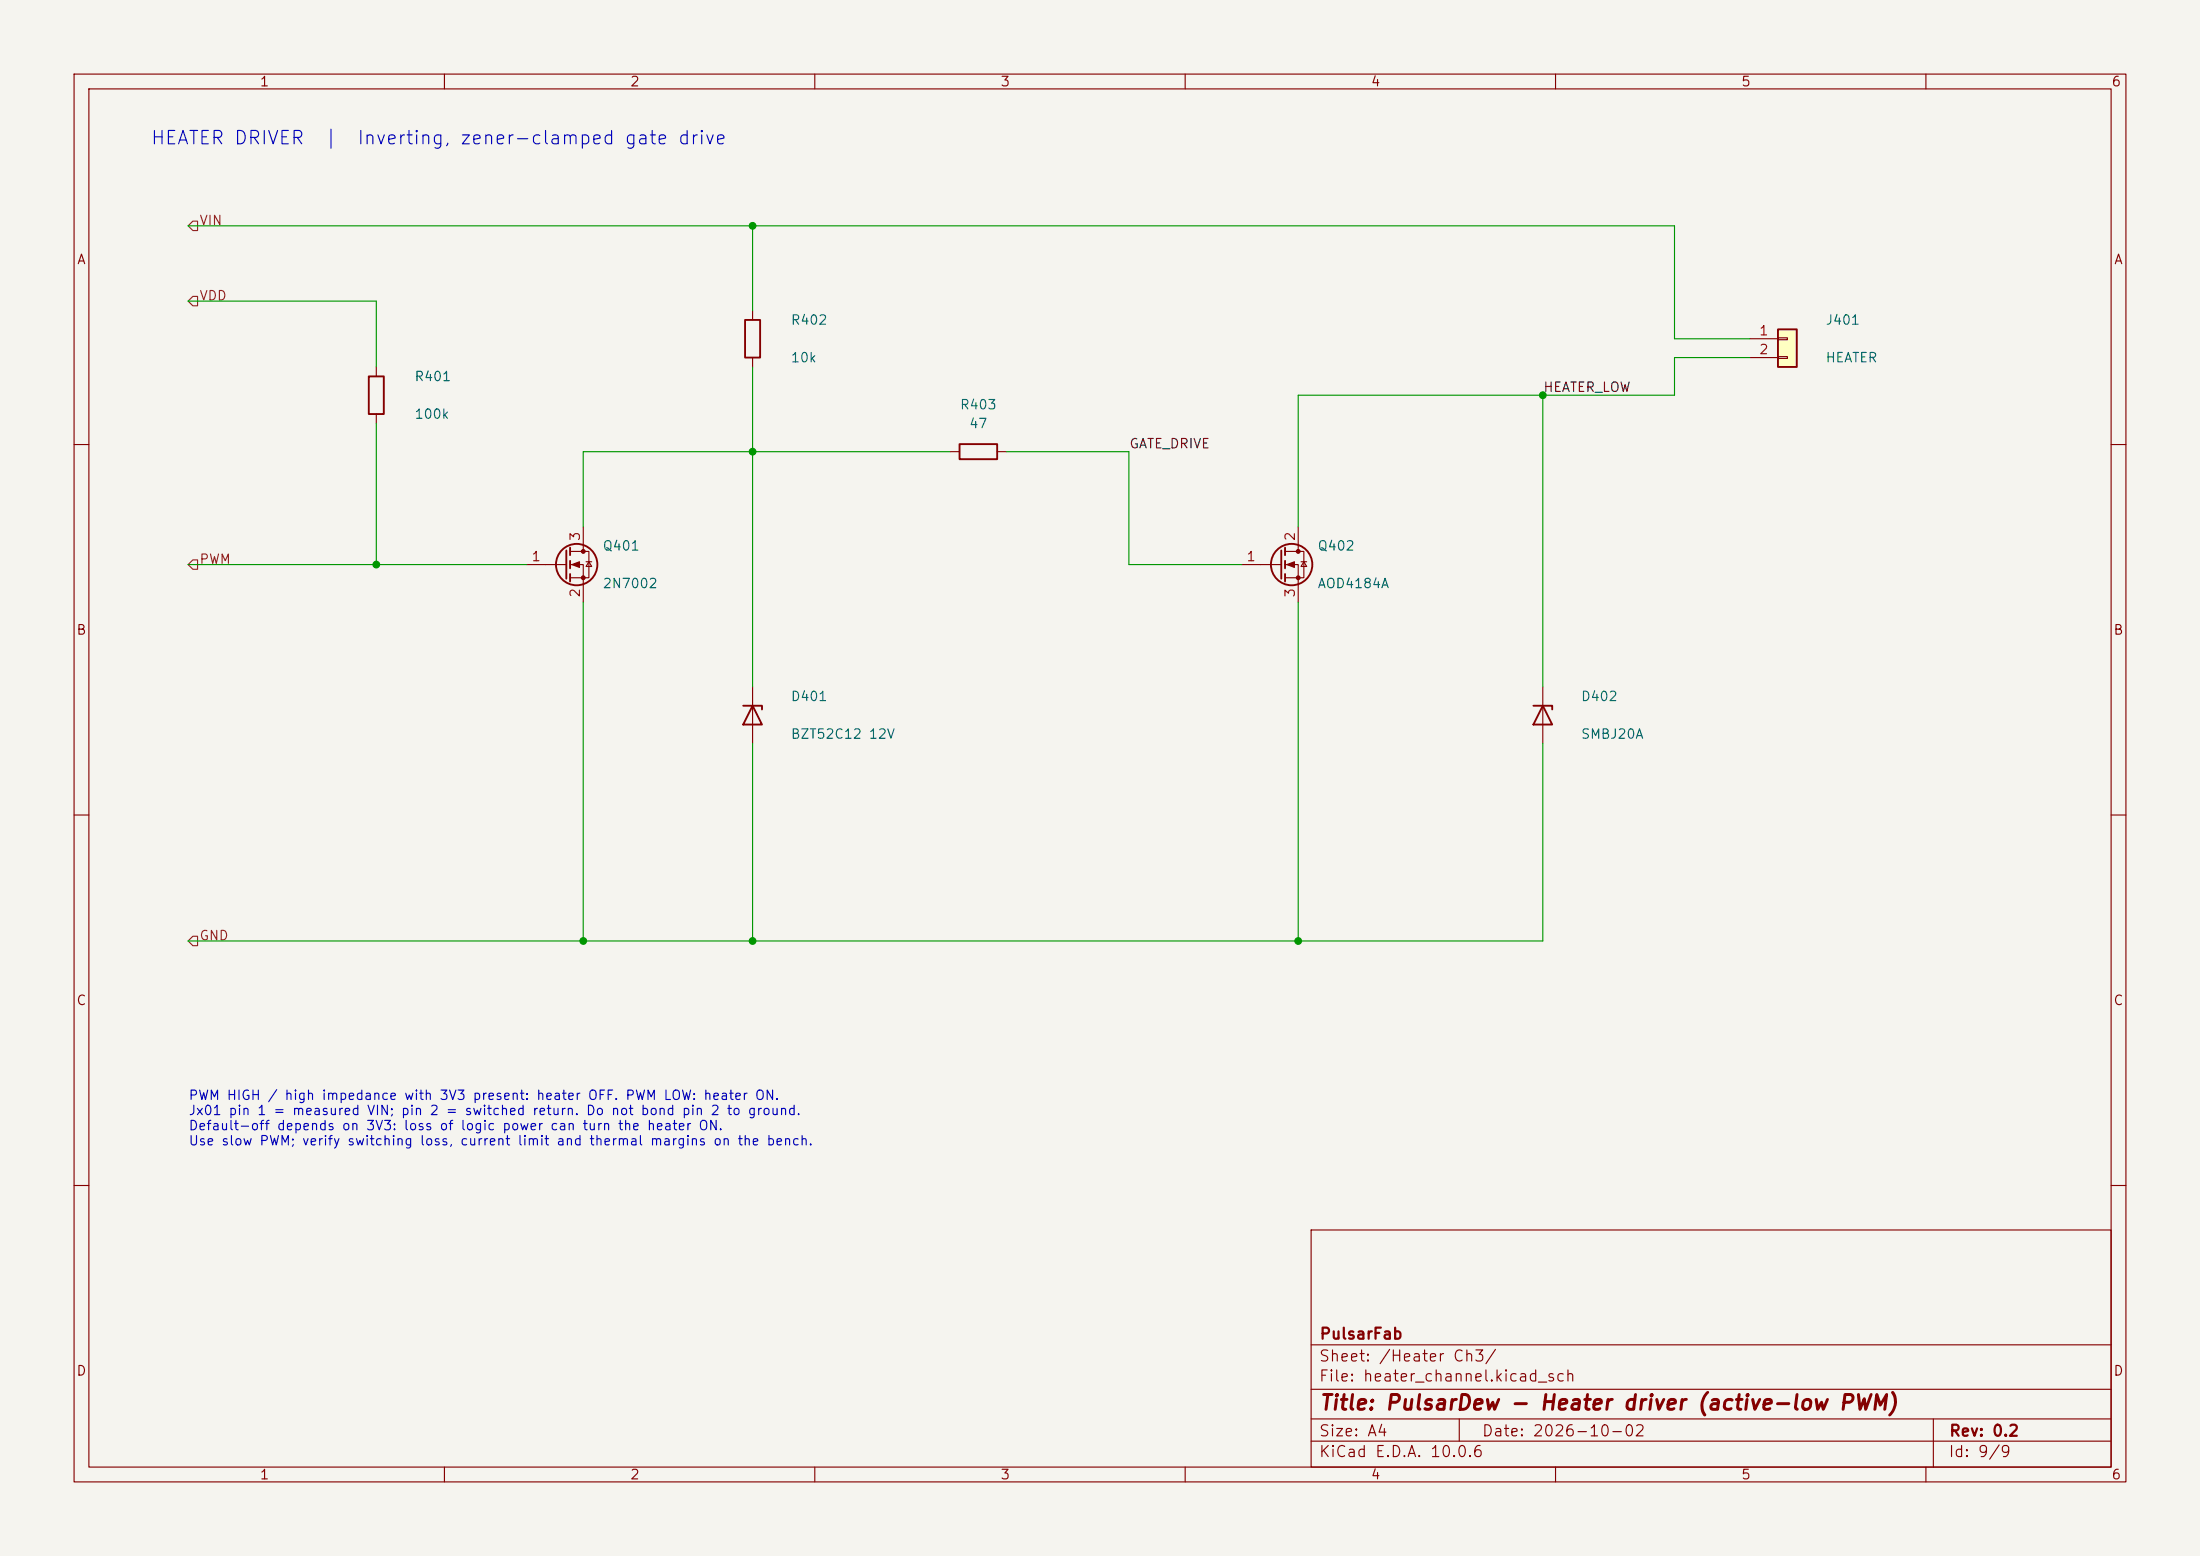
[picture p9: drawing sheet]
<svg xmlns="http://www.w3.org/2000/svg" width="297mm" height="210mm" viewBox="0 0 297 210" stroke-linecap="round" stroke-linejoin="round" font-family="sans-serif">
<path d="M0 0h297v210h-297z" fill="#f5f4ef" stroke="#f5f4ef" stroke-width=".14"/>
<g fill="none" stroke="#840000" stroke-width=".15">
<path d="M10 10h277v190h-277zM12 12h273v186h-273zM60 10v2M110 10v2M160 10v2M210 10v2M260 10v2M101.6 41.9v1.3M101.6 48.3v1.2M10 60h2M71.1 76.2h5.4M77 74.4h2.5v3.6h-2.5"/>
<path d="M77 76.2h1.7v5.1M78.7 71.1v3.3M79.1 75.8h.8M79.5 75.8l.4 .7h-.8zM285 60h2M10 110h2M285 110h2M10 160h2M177 166h108v32h-108zM285 160h2M60 198v2M110 198v2"/>
<path d="M160 198v2M177 194.5h108M177 191.5h108M177 187.5h108M177 181.5h108M197 191.5v3M210 198v2M260 198v2M261 191.5v6.5"/>
</g>
<g fill="none" stroke="#840000" stroke-width=".25">
<path d="M100.6 43.2h2v5.1h-2zM76.5 74.3v3.8M77 73.9v1M77 75.7v1M77 77.5v1"/>
<circle cx="77.9" cy="76.2" r="2.79"/>
</g>
<g fill="#840000" stroke="#840000" stroke-width=".15">
<path d="M77.2 76.2l1-.4v.8z"/>
<circle cx="78.7" cy="74.4" r=".25"/>
<circle cx="78.7" cy="78" r=".25"/>
</g>
<path d="M240 44.5h2.6v5h-2.6z" fill="#ffffc2"/>
<g fill="none" stroke="#840000" stroke-width=".25">
<path d="M49.8 50.8h2v5.1h-2zM129.5 59.9h5.1v2.1h-5.1zM240 44.5h2.6v5h-2.6zM173 74.3v3.8M173.5 73.9v1M173.5 75.7v1M173.5 77.5v1M100.3 95.3h2.6v.5M101.6 95.3l1.3 2.5h-2.6zM207 95.3h2.5v.5M208.3 95.3l1.2 2.5h-2.5z"/>
<circle cx="174.4" cy="76.2" r="2.79"/>
</g>
<g fill="none" stroke="#840000" stroke-width=".15">
<path d="M50.8 49.5v1.3M50.8 55.9v1.3M236.2 45.7h3.8M236.2 48.3h3.8M240 45.6h1.3v.2h-1.3zM240 48.1h1.3v.3h-1.3zM128.3 61h1.2M134.6 61h1.3M167.6 76.2h5.4M173.5 74.4h2.5v3.6h-2.5M173.5 76.2h1.8v5.1M175.3 71.1v3.3"/>
<path d="M175.6 75.8h.8M176 75.8l.4 .7h-.8zM101.6 92.7v7.6M208.3 92.7v7.6"/>
</g>
<g fill="#840000" stroke="#840000" stroke-width=".15">
<path d="M173.7 76.2l1.1-.4v.8z"/>
<circle cx="175.3" cy="74.4" r=".25"/>
<circle cx="175.3" cy="78" r=".25"/>
</g>
<path d="M25.4 30.5l.6-.7h.7v1.3h-.7zM26 40h.7v1.3h-.7l-.6-.7zM26 75.6h.7v1.2h-.7l-.6-.6zM26 126.4h.7v1.2h-.7l-.6-.6z" fill="none" stroke="#725600" stroke-width=".15"/>
<g fill="none" stroke="#009600" stroke-width=".15">
<path d="M25.4 30.5h200.7v15.2h10.1M101.6 30.5v11.4M25.4 40.6h25.4v8.9M50.8 57.2v19M101.6 49.5v43.2M208.3 53.3v39.4M236.2 48.3h-10.1v5h-50.8v17.8M25.4 76.2h45.7M128.3 61h-49.6v10.1M135.9 61h16.5v15.2h15.2M78.7 81.3v45.7M175.3 81.3v45.7"/>
<path d="M101.6 100.3v26.7M208.3 100.3v26.7h-182.9"/>
</g>
<g fill="#009600" stroke="#009600" stroke-width=".14">
<circle cx="208.3" cy="53.3" r=".46"/>
<circle cx="175.3" cy="127" r=".46"/>
<circle cx="50.8" cy="76.2" r=".46"/>
<circle cx="78.7" cy="127" r=".46"/>
<circle cx="101.6" cy="127" r=".46"/>
<circle cx="101.6" cy="30.5" r=".46"/>
<circle cx="101.6" cy="61" r=".46"/>
</g>
<text font-size="2" fill="#840000" x="178" y="190.8">Title: PulsarDew - Heater driver (active-low PWM)</text>
<g font-size="1.8" fill="#0000c2">
<text x="20.2" y="20">HEATER DRIVER</text>
<text x="43.6" y="20">|</text>
<text x="48.1" y="20">Inverting, zener-clamped gate drive</text>
</g>
<g font-size="1.5" fill="#840000">
<text x="178" y="184.1">Sheet: /Heater Ch3/</text>
<text x="178" y="181.1">PulsarFab</text>
<text x="178" y="186.8">File: heater_channel.kicad_sch</text>
<text x="178" y="197">KiCad E.D.A. 10.0.6</text>
<text x="178" y="194.2">Size: A4</text>
<text x="200" y="194.2">Date: 2026-10-02</text>
<text x="263" y="197">Id: 9/9</text>
<text x="263" y="194.2">Rev: 0.2</text>
</g>
<g font-size="1.3" fill="#840000">
<text x="35" y="12">1</text>
<text x="85" y="12">2</text>
<text x="135" y="12">3</text>
<text x="185" y="12">4</text>
<text x="235" y="12">5</text>
<text x="285" y="12">6</text>
<text x="10.3" y="36">A</text>
<text x="285.3" y="36">A</text>
<text x="10.2" y="86">B</text>
<text x="285.2" y="86">B</text>
<text x="10.2" y="136">C</text>
<text x="285.2" y="136">C</text>
<text x="10.2" y="186">D</text>
<text x="285.2" y="186">D</text>
<text x="35" y="200">1</text>
<text x="85" y="200">2</text>
<text x="135" y="200">3</text>
<text x="185" y="200">4</text>
<text x="235" y="200">5</text>
<text x="285" y="200">6</text>
</g>
<g font-size="1.3" fill="#725600">
<text x="26.8" y="30.7">VIN</text>
<text x="26.8" y="40.9">VDD</text>
<text x="26.8" y="76.4">PWM</text>
<text x="26.8" y="127.2">GND</text>
</g>
<g font-size="1.3" fill="#006464">
<text x="106.7" y="44.1">R402</text>
<text x="246.4" y="44.1">J401</text>
<text x="55.9" y="51.8">R401</text>
<text x="106.7" y="49.2">10k</text>
<text x="246.4" y="49.2">HEATER</text>
<text x="55.9" y="56.8">100k</text>
<text x="129.5" y="55.6">R403</text>
<text x="130.7" y="58.1">47</text>
<text x="81.3" y="74.6">Q401</text>
<text x="177.8" y="74.6">Q402</text>
<text x="81.3" y="79.7">2N7002</text>
<text x="177.8" y="79.7">AOD4184A</text>
<text x="106.7" y="94.9">D401</text>
<text x="213.3" y="94.9">D402</text>
<text x="106.7" y="100">BZT52C12 12V</text>
<text x="213.3" y="100">SMBJ20A</text>
</g>
<g font-size="1.3" fill="#a90000">
<text x="237.4" y="45.6">1</text>
<text x="237.4" y="48.1">2</text>
<text x="71.7" y="76.1">1</text>
<text x="78.6" y="73.1" transform="rotate(-90 78.6 73.1)">3</text>
<text x="168.2" y="76.1">1</text>
<text x="175.1" y="73.1" transform="rotate(-90 175.1 73.1)">2</text>
<text x="78.6" y="80.7" transform="rotate(-90 78.6 80.7)">2</text>
<text x="175.1" y="80.7" transform="rotate(-90 175.1 80.7)">3</text>
</g>
<g font-size="1.3" fill="#0f0f0f">
<text x="208.3" y="53.2">HEATER_LOW</text>
<text x="152.4" y="60.8">GATE_DRIVE</text>
</g>
<g font-size="1.3" fill="#0000c2">
<text x="25.4" y="148.8">PWM HIGH / high impedance with 3V3 present: heater OFF. PWM LOW: heater ON.</text>
<text x="25.4" y="150.8">Jx01 pin 1 = measured VIN; pin 2 = switched return. Do not bond pin 2 to ground.</text>
<text x="25.4" y="152.9">Default-off depends on 3V3: loss of logic power can turn the heater ON.</text>
<text x="25.4" y="154.9">Use slow PWM; verify switching loss, current limit and thermal margins on the bench.</text>
</g>
</svg>
